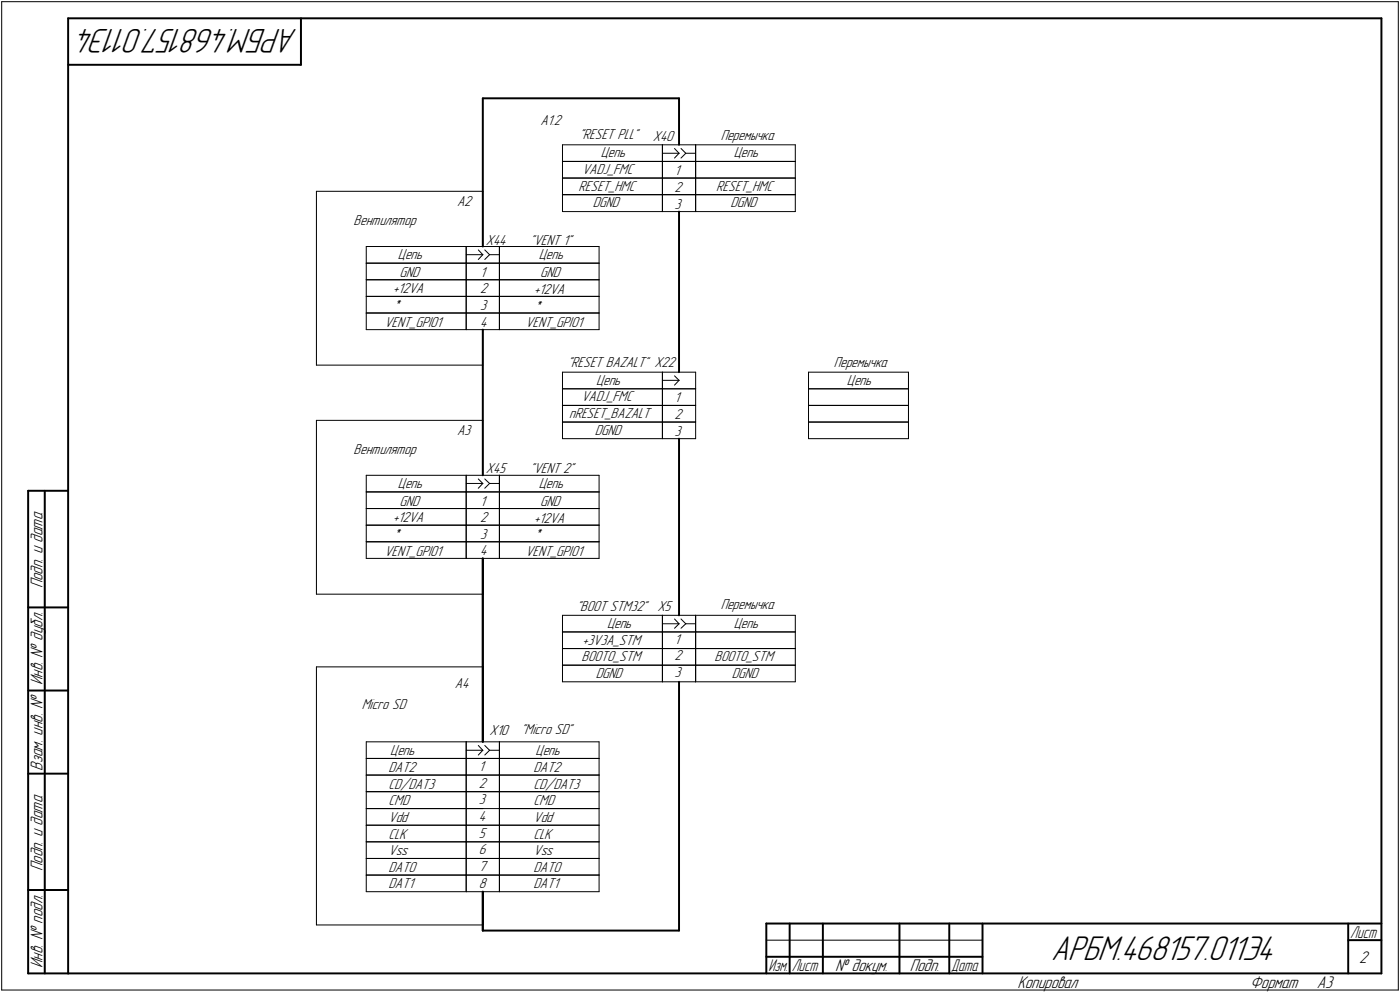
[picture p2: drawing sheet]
<svg xmlns="http://www.w3.org/2000/svg" width="421mm" height="298mm" viewBox="0 0 421 298" stroke-linecap="round" stroke-linejoin="round" font-family="sans-serif">
<g fill="none" stroke="#000" stroke-width=".3">
<path d="M.5 .5v297zM.5 .5h420zM420.5 .5v297zM95.2 57.5v52.2zM95.2 57.5h50zM145.2 57.5v16.6zM169.2 43.5h30zM169.2 48.5h30zM169.2 43.5v5zM169.2 53.5h30zM169.2 48.5v5zM169.2 58.5h30z"/>
<path d="M169.2 53.5v5zM169.2 58.5v5.1zM199.2 43.5h10zM199.2 43.5v5zM199.2 48.5h10zM199.2 48.5v5zM199.2 53.5h10zM199.2 53.5v5zM199.2 58.5h10zM199.2 58.5v5.1zM199.2 46.1h5zM202.9 44.6l1.3 1.5z"/>
<path d="M204.2 46.1l-1.3 1.4zM204.8 44.6l1.4 1.5zM206.2 46.1l-1.4 1.4zM206.2 46.1h3zM209.2 43.5v5zM209.2 48.5v5zM209.2 53.5v5zM209.2 58.5v5.1zM209.2 43.5h30zM209.2 48.5h30zM209.2 53.5h30zM209.2 58.5h30z"/>
<path d="M239.2 43.5v5zM239.2 48.5v5zM239.2 53.5v5zM239.2 58.5v5.1zM110.2 74.1h30zM110.2 79.1h30zM110.2 74.1v5zM110.2 79.1v5zM140.2 74.1h10zM140.2 74.1v5zM140.2 79.1h10zM140.2 79.1v5z"/>
<path d="M140.2 76.5h5zM143.8 75.1l1.4 1.4zM145.2 76.5l-1.4 1.5zM145.8 75.1l1.4 1.4zM147.2 76.5l-1.4 1.5zM147.2 76.5h3zM150.2 74.1h30zM150.2 74.1v5zM150.2 79.1h30zM150.2 79.1v5zM169.2 63.6h30zM180.2 74.1v5z"/>
<path d="M180.2 79.1v5zM199.2 63.6h10zM209.2 63.6h30zM110.2 84.1h30zM110.2 89.1h30zM110.2 84.1v5zM110.2 94.1h30zM110.2 99.1h30zM110.2 94.1v5zM110.2 89.1v5zM140.2 84.1h10zM140.2 84.1v5z"/>
<path d="M140.2 89.1h10zM140.2 89.1v5zM140.2 94.1h10zM140.2 94.1v5zM140.2 99.1h10zM145.2 99.1v10.6zM150.2 84.1h30zM150.2 84.1v5zM150.2 89.1h30zM150.2 94.1h30zM150.2 94.1v5zM150.2 99.1h30z"/>
<path d="M150.2 89.1v5zM180.2 84.1v5zM180.2 94.1v5zM180.2 89.1v5zM95.2 109.7h50zM169.2 111.8h30zM169.2 116.8h30zM169.2 111.8v5zM169.2 116.8v5zM199.2 111.8v5zM199.2 116.8v5zM199.2 111.8h10z"/>
<path d="M199.2 116.8h10zM199.2 114.3h5zM202.9 112.9l1.3 1.4zM204.2 114.3l-1.3 1.4zM209.2 111.8v5zM209.2 116.8v5zM243.2 111.8h30zM243.2 116.8h30zM243.2 111.8v5zM243.2 116.8v5zM273.2 111.8v5zM273.2 116.8v5z"/>
<path d="M95.2 126.3v52.3zM95.2 126.3h50zM145.2 126.3v16.5zM169.2 121.8h30zM169.2 126.8h30zM169.2 121.8v5zM169.2 131.8h30zM169.2 126.8v5zM199.2 121.8v5zM199.2 126.8v5zM199.2 121.8h10zM199.2 126.8h10z"/>
<path d="M199.2 131.8h10zM209.2 121.8v5zM209.2 126.8v5zM243.2 121.8h30zM243.2 126.8h30zM243.2 121.8v5zM243.2 131.8h30zM243.2 126.8v5zM273.2 121.8v5zM273.2 126.8v5zM110.2 142.8h30zM110.2 147.8h30z"/>
<path d="M110.2 142.8v5zM110.2 152.8h30zM110.2 147.8v5zM110.2 157.8h30zM110.2 152.8v5zM110.2 157.8v5zM140.2 142.8h10zM140.2 142.8v5zM140.2 147.8h10zM140.2 147.8v5zM140.2 152.8h10zM140.2 152.8v5z"/>
<path d="M140.2 157.8h10zM140.2 157.8v5zM140.2 145.3h5zM143.8 143.9l1.4 1.4zM145.2 145.3l-1.4 1.4zM145.8 143.9l1.4 1.4zM147.2 145.3l-1.4 1.4zM147.2 145.3h3zM150.2 142.8h30zM150.2 142.8v5zM150.2 147.8h30zM150.2 147.8v5z"/>
<path d="M150.2 152.8h30zM150.2 152.8v5zM150.2 157.8h30zM150.2 157.8v5zM180.2 142.8v5zM180.2 147.8v5zM180.2 152.8v5zM180.2 157.8v5zM95.2 178.6h50zM110.2 162.8h30zM110.2 167.8h30zM110.2 162.8v5z"/>
<path d="M140.2 162.8h10zM140.2 162.8v5zM140.2 167.8h10zM145.2 167.8v10.8zM150.2 162.8h30zM150.2 162.8v5zM150.2 167.8h30zM180.2 162.8v5zM169.2 184.9h30zM169.2 189.9h30zM169.2 184.9v5zM169.2 194.9h30z"/>
<path d="M169.2 189.9v5zM169.2 199.9h30zM169.2 194.9v5zM169.2 199.9v5zM199.2 184.9h10zM199.2 184.9v5zM199.2 189.9h10zM199.2 189.9v5zM199.2 194.9h10zM199.2 194.9v5zM199.2 199.9h10zM199.2 199.9v5z"/>
<path d="M199.2 187.5h5zM202.9 186l1.3 1.5zM204.2 187.5l-1.3 1.3zM204.8 186l1.4 1.5zM204.8 188.8l1.4-1.3zM206.2 187.5h3zM209.2 184.9v5zM209.2 189.9v5zM209.2 194.9v5zM209.2 199.9v5zM209.2 184.9h30zM209.2 189.9h30z"/>
<path d="M209.2 194.9h30zM209.2 199.9h30zM239.2 184.9v5zM239.2 189.9v5zM239.2 194.9v5zM239.2 199.9v5zM95.2 200.4v77.6zM95.2 200.4h50zM145.2 200.4v22.5zM169.2 204.9h30zM199.2 204.9h10zM209.2 204.9h30z"/>
<path d="M110.2 227.9h30zM110.2 232.9h30zM110.2 227.9v5zM110.2 222.9h30zM110.2 222.9v5zM110.2 237.9h30zM110.2 237.9v5.1zM110.2 232.9v5zM140.2 227.9v5zM140.2 222.9v5zM140.2 237.9v5.1zM140.2 232.9v5z"/>
<path d="M140.2 222.9h10zM140.2 227.9h10zM140.2 232.9h10zM140.2 237.9h10zM140.2 225.5h5zM143.8 224l1.4 1.5zM145.2 225.5l-1.4 1.4zM145.8 224l1.4 1.5zM147.2 225.5l-1.4 1.4zM147.2 225.5h3zM150.2 222.9v5zM150.2 227.9v5z"/>
<path d="M150.2 232.9v5zM150.2 237.9v5.1zM150.2 227.9h30zM150.2 232.9h30zM150.2 222.9h30zM150.2 237.9h30zM180.2 227.9v5zM180.2 222.9v5zM180.2 237.9v5.1zM180.2 232.9v5zM110.2 243h30zM110.2 248h30z"/>
<path d="M110.2 253h30zM110.2 248v5zM110.2 243v5zM110.2 258h30zM110.2 253v5zM110.2 258v5zM140.2 248v5zM140.2 243v5zM140.2 243h10zM140.2 248h10zM140.2 253h10zM140.2 253v5z"/>
<path d="M140.2 258h10zM140.2 258v5zM140.2 243h5zM150.2 248v5zM150.2 253v5zM150.2 258v5zM150.2 243h30zM150.2 248h30zM150.2 253h30zM150.2 243v5zM150.2 258h30zM180.2 248v5z"/>
<path d="M180.2 243v5zM180.2 253v5zM180.2 258v5zM95.2 278h50zM110.2 263h30zM110.2 268h30zM110.2 263v5zM140.2 263v5zM140.2 263h10zM140.2 268h10zM145.2 268v10zM150.2 263v5z"/>
<path d="M150.2 263h30zM150.2 268h30zM180.2 263v5zM.5 297.5h420zM230.5 282.5h65z"/>
</g>
<g fill="none" stroke="#000" stroke-width=".59">
<path d="M20.5 5.5v287zM20.5 5.5h395zM20.5 19.5h70zM90.5 5.5v14zM415.5 5.5v287zM145.2 29.5v44.6zM145.2 29.5h59zM204.2 29.5v14zM204.2 63.6v48.2zM145.2 99.1v43.7zM204.2 131.8v53.1zM8.5 147.5v145z"/>
<path d="M8.5 147.5h12zM13.5 147.5v145zM145.2 167.8v55.1zM8.5 182.5h12zM8.5 207.5h12zM204.2 204.9v74.8zM8.5 232.5h12zM8.5 267.5h12zM145.2 268v11.7zM145.2 279.7h59zM230.5 277.5h185zM230.5 277.5v15z"/>
<path d="M237.5 277.5v15zM247.5 277.5v15zM270.5 277.5v15zM285.5 277.5v15zM295.5 277.5v15zM405.5 277.5v15zM8.5 292.5h12zM20.5 292.5h395zM230.5 287.5h7zM237.5 287.5h10zM247.5 287.5h23zM270.5 287.5h15z"/>
<path d="M285.5 287.5h10zM405.5 282.5h10z"/>
</g>
<g font-size="10.9">
<text x="89.5" y="8.9" transform="rotate(-180 89.5 8.9)">АРБМ.468157.011Э4</text>
<text x="316.2" y="288.6">АРБМ.468157.011Э4</text>
</g>
<g font-size="5.4">
<text x="12.8" y="176.8" transform="rotate(-90 12.8 176.8)">Подп. и дата</text>
<text x="12.8" y="205.9" transform="rotate(-90 12.8 205.9)">Инв. № дубл.</text>
<text x="12.8" y="231.7" transform="rotate(-90 12.8 231.7)">Взам. инв. №</text>
<text x="12.8" y="261.8" transform="rotate(-90 12.8 261.8)">Подп. и дата</text>
<text x="12.8" y="290.9" transform="rotate(-90 12.8 290.9)">Инв. № подл.</text>
<text x="251.1" y="291.8">№ докум.</text>
<text x="273.6" y="291.8">Подп.</text>
<text x="408.8" y="289.3">2</text>
<text x="306" y="296.8">Копировал</text>
<text x="376" y="296.8">Формат</text>
<text x="396" y="296.8">A3</text>
</g>
<g font-size="5.3">
<text x="406.1" y="281.8">Лист</text>
<text x="231.1" y="291.8">Изм.</text>
<text x="238.1" y="291.8">Лист</text>
<text x="286.1" y="291.8">Дата</text>
</g>
<g font-size="4.6">
<text x="162.5" y="37.5">А1.2</text>
<text x="174.3" y="41.9">&quot;RESET PLL&quot;</text>
<text x="216.8" y="42">Перемычка</text>
<text x="180.7" y="47.3">Цепь</text>
<text x="196.4" y="42.3">X40</text>
<text x="220.7" y="47.3">Цепь</text>
<text x="175.1" y="52.3">VADJ_FMC</text>
<text x="202.8" y="52.7">1</text>
<text x="174" y="57.3">RESET_HMC</text>
<text x="202.8" y="57.7">2</text>
<text x="215.4" y="57.3">RESET_HMC</text>
<text x="137.5" y="61.9">A2</text>
<text x="178.3" y="62.3">DGND</text>
<text x="202.8" y="62.7">3</text>
<text x="219.7" y="62.3">DGND</text>
<text x="106.3" y="67.6">Вентилятор</text>
<text x="119.7" y="77.8">Цепь</text>
<text x="146.2" y="73.5">X44</text>
<text x="159.5" y="73.5">&quot;VENT 1&quot;</text>
<text x="162.1" y="78">Цепь</text>
<text x="120.1" y="83.2">GND</text>
<text x="144.4" y="83.1">1</text>
<text x="162.5" y="83.3">GND</text>
<text x="118.3" y="88.2">+12VA</text>
<text x="144.4" y="88.1">2</text>
<text x="160.6" y="88.3">+12VA</text>
<text x="118.3" y="93.2">*</text>
<text x="144.4" y="93.1">3</text>
<text x="160.6" y="93.3">*</text>
<text x="115.6" y="98.2">VENT_GPIO1</text>
<text x="144.4" y="98.1">4</text>
<text x="158" y="98.3">VENT_GPIO1</text>
<text x="170.8" y="110.3">&quot;RESET BAZALT&quot; X22</text>
<text x="250.8" y="110.3">Перемычка</text>
<text x="179.3" y="115.6">Цепь</text>
<text x="254.7" y="115.6">Цепь</text>
<text x="171.2" y="125.6">nRESET_BAZALT</text>
<text x="174.9" y="120.6">VADJ_FMC</text>
<text x="202.8" y="120.9">1</text>
<text x="202.8" y="125.9">2</text>
<text x="137.5" y="130.7">A3</text>
<text x="178.9" y="130.6">DGND</text>
<text x="202.8" y="130.9">3</text>
<text x="106.3" y="136.4">Вентилятор</text>
<text x="146.2" y="142.3">X45</text>
<text x="159.5" y="142.3">&quot;VENT 2&quot;</text>
<text x="119.7" y="146.6">Цепь</text>
<text x="162.1" y="146.7">Цепь</text>
<text x="120.1" y="152">GND</text>
<text x="144.4" y="151.9">1</text>
<text x="162.5" y="152.1">GND</text>
<text x="118.3" y="157">+12VA</text>
<text x="118.3" y="162">*</text>
<text x="144.4" y="156.9">2</text>
<text x="144.4" y="161.9">3</text>
<text x="160.6" y="157.1">+12VA</text>
<text x="115.6" y="167">VENT_GPIO1</text>
<text x="144.4" y="166.9">4</text>
<text x="158" y="167.1">VENT_GPIO1</text>
<text x="160.6" y="162.1">*</text>
<text x="173.4" y="183.5">&quot;BOOT STM32&quot;</text>
<text x="197.7" y="183.5">X5</text>
<text x="216.8" y="183.1">Перемычка</text>
<text x="182.6" y="188.7">Цепь</text>
<text x="220.7" y="188.7">Цепь</text>
<text x="175.2" y="193.7">+3V3A_STM</text>
<text x="202.8" y="193.4">1</text>
<text x="174.9" y="198.7">BOOT0_STM</text>
<text x="179.2" y="203.7">DGND</text>
<text x="202.8" y="198.4">2</text>
<text x="202.8" y="203.4">3</text>
<text x="214.9" y="198.7">BOOT0_STM</text>
<text x="220.1" y="203.9">DGND</text>
<text x="136.8" y="206.6">А4</text>
<text x="108.8" y="212.9">Micro SD</text>
<text x="147.2" y="220.8">X10</text>
<text x="156.7" y="220.6">&quot;Micro SD&quot;</text>
<text x="117.4" y="226.8">Цепь</text>
<text x="161.1" y="226.8">Цепь</text>
<text x="116.9" y="232">DAT2</text>
<text x="144" y="231.7">1</text>
<text x="160.5" y="232">DAT2</text>
<text x="116.9" y="237">CD/DAT3</text>
<text x="144" y="236.7">2</text>
<text x="160.5" y="237">CD/DAT3</text>
<text x="116.9" y="242">CMD</text>
<text x="144" y="241.7">3</text>
<text x="160.5" y="242">CMD</text>
<text x="116.9" y="247">Vdd</text>
<text x="116.9" y="252">CLK</text>
<text x="144" y="246.7">4</text>
<text x="144" y="251.7">5</text>
<text x="160.5" y="247">Vdd</text>
<text x="160.5" y="252">CLK</text>
<text x="116.9" y="257">Vss</text>
<text x="144" y="256.7">6</text>
<text x="160.5" y="257">Vss</text>
<text x="116.9" y="262">DAT0</text>
<text x="144" y="261.7">7</text>
<text x="160.5" y="262">DAT0</text>
<text x="116.9" y="267">DAT1</text>
<text x="144" y="266.7">8</text>
<text x="160.5" y="267">DAT1</text>
</g>
</svg>
